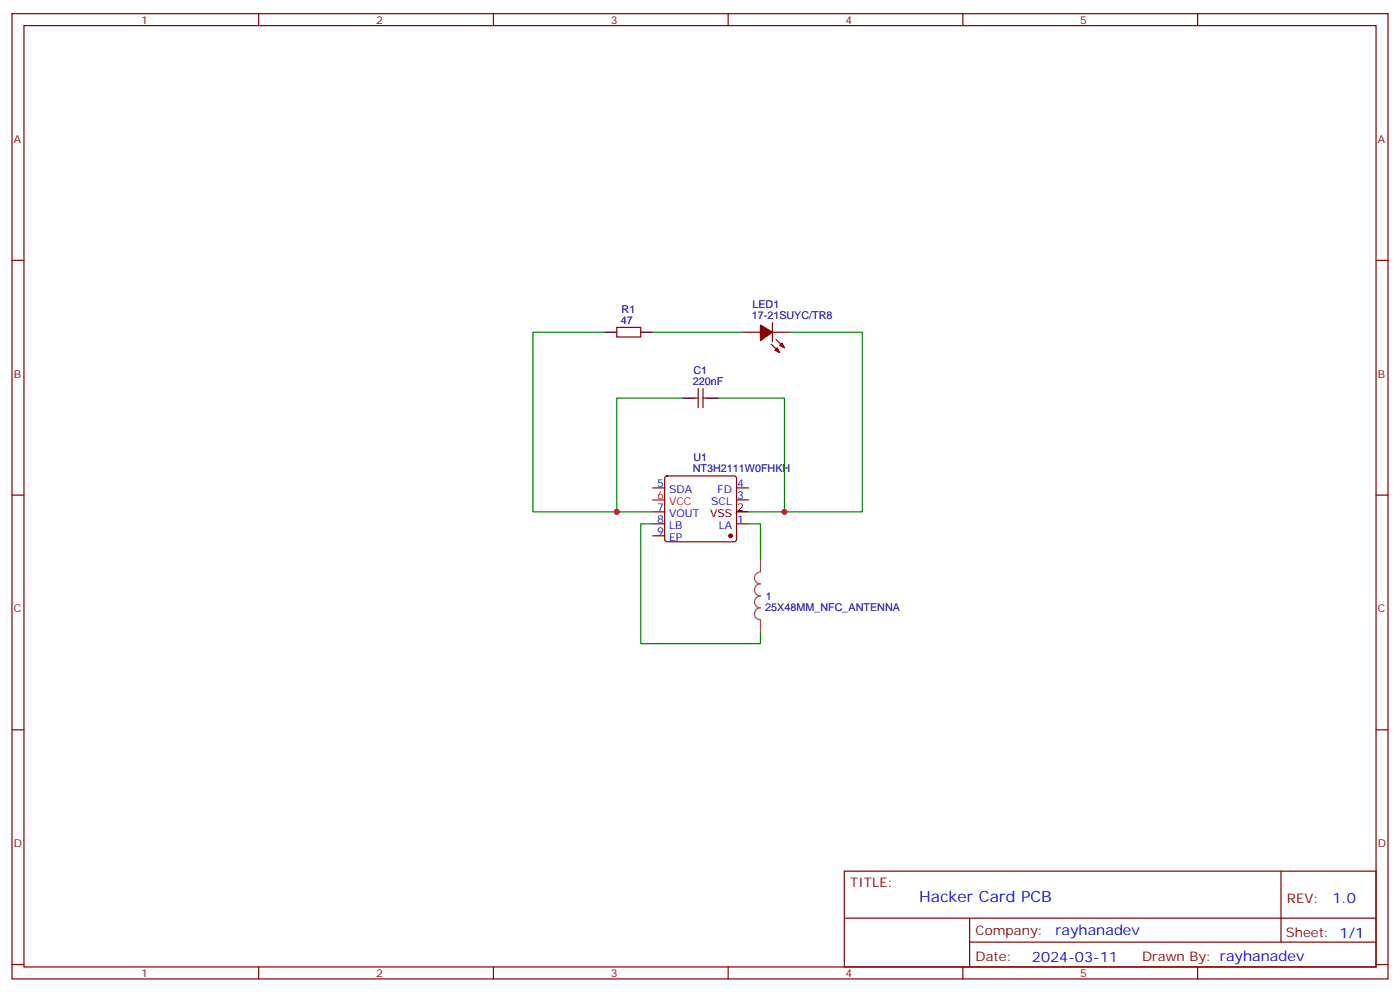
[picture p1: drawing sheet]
<svg xmlns="http://www.w3.org/2000/svg" width="412mm" height="292mm" viewBox="0 0 412 292" stroke-linecap="round" stroke-linejoin="round" font-family="sans-serif">
<g fill="none" stroke="#870000" stroke-width=".35">
<path d="M3.5 4h405.4v284.4h-405.4zM7.1 7.5h398.2v277.3h-398.2zM76.2 4v3.5M145.3 4v3.5M214.5 4v3.5M283.6 4v3.5M352.8 4v3.5M3.5 76.7h3.6M405.3 76.7h3.6M181.7 96.4h7v2.9h-7zM218.7 97.9h5.3M227.5 97.9h5.3"/>
<path d="M227.5 95v5.7M228.6 100l2.5 2.4M204.6 117.3h1.1M205.7 114.4v5.7M207.1 114.4v5.7M207.1 117.3h1M227.2 101.4l2.5 2.5M3.5 145.8h3.6M192.3 157.8h3.5M192.3 154.3h3.5M192.3 150.8h3.5M192.3 143.7h3.5"/>
<path d="M196 140.4l.5-.2h19.8l.5 .2 .2 .5v18l-.3 .5-.4 .2h-19.8l-.5-.2-.2-.5v-18zM217 154.3h3.5M217 143.7h3.5M217 147.2h3.5M405.3 145.8h3.6M3.5 215h3.6M405.3 215h3.6M248.7 256.6h156.6v28.2h-156.6zM377.3 256.6v20.9M248.7 270.5h156.5M285.6 277.5h119.6M285.6 270.5v14.1"/>
<path d="M3.5 284.1h3.6M76.2 284.8v3.6M145.3 284.8v3.6M214.5 284.8v3.6M283.6 284.8v3.6M352.8 284.8v3.6M405.3 284.1h3.6"/>
</g>
<path d="M192.3 147.2h3.5" fill="none" stroke="#f00" stroke-width=".35"/>
<path d="M178.2 97.9h3.5M188.7 97.9h3.6M201.1 117.3h3.5M208.1 117.3h3.6M217 150.8h3.5" fill="none" stroke="#000" stroke-width=".35"/>
<g fill="#870000" stroke="#870000" stroke-width=".35">
<path d="M229.7 101.7l.7-.7 .7 1.4z"/>
<path d="M228.2 103.2l.8-.8 .7 1.5z"/>
<path d="M224 95.7l3.5 2.2-3.5 2.4z"/>
<circle cx="215.2" cy="157.8" r=".53"/>
</g>
<path d="M224 168.5a1.76 1.76 0 0 0-1.8 1.7 1.76 1.76 0 0 0 1.8 1.8 1.76 1.76 0 0 0-1.7 1.8 1.76 1.76 0 0 0 1.7 1.7 1.76 1.76 0 0 0-1.8 1.8 1.76 1.76 0 0 0 1.8 1.8 1.76 1.76 0 0 0-1.8 1.7 1.76 1.76 0 0 0 1.8 1.8v3.5M224 164.9v3.5" fill="none" stroke="#a64a4a" stroke-width=".35"/>
<path d="M178.2 97.9h-21.2v52.9h24.7M192.3 97.9h26.4M232.8 97.9h21.2v52.9h-22.9M201.1 117.3h-19.4v33.5h10.6M211.7 117.3h19.4v33.5h-10.6M192.3 154.3h-3.6v35.3h35.3v-3.5M220.5 154.3h3.5v10.6" fill="none" stroke="#008700" stroke-width=".35"/>
<g fill="#c00">
<circle cx="181.7" cy="150.8" r=".88"/>
<circle cx="231.1" cy="150.8" r=".88"/>
</g>
<text font-size="4.6" fill="#00f" x="270.8" y="265.6">Hacker Card PCB</text>
<g font-size="4.2" fill="#00f">
<text x="392.5" y="265.9">1.0</text>
<text x="310.9" y="275.4">rayhanadev</text>
<text x="304" y="283.2">2024-03-11</text>
</g>
<g font-size="3.9" fill="#800">
<text x="250.5" y="261.2">TITLE:</text>
<text x="379.1" y="265.9">REV:</text>
<text x="287.4" y="275.4">Company:</text>
<text x="378.7" y="276">Sheet: 1/1</text>
<text x="287.4" y="283.1">Date:</text>
<text x="336.4" y="283.2">Drawn By: rayhanadev</text>
</g>
<g font-size="3.2" fill="#800">
<text x="41.6" y="7">1</text>
<text x="110.8" y="7">2</text>
<text x="179.9" y="7">3</text>
<text x="249.1" y="7">4</text>
<text x="318.2" y="7">5</text>
<text x="4.1" y="42.1">A</text>
<text x="405.9" y="42.1">A</text>
<text x="4.1" y="111.3">B</text>
<text x="405.9" y="111.3">B</text>
<text x="4.1" y="180.4">C</text>
<text x="405.9" y="180.4">C</text>
<text x="4.1" y="249.6">D</text>
<text x="405.9" y="249.6">D</text>
<text x="41.6" y="287.8">1</text>
<text x="110.8" y="287.8">2</text>
<text x="179.9" y="287.8">3</text>
<text x="249.1" y="287.8">4</text>
<text x="318.2" y="287.8">5</text>
</g>
<g font-size="3.2" fill="#000080">
<text x="182.9" y="95.4">47</text>
<text x="183.1" y="92.1">R1</text>
<text x="221.5" y="94">17-21SUYC/TR8</text>
<text x="221.7" y="90.7">LED1</text>
<text x="204.1" y="113.4">220nF</text>
<text x="204.3" y="110.1">C1</text>
<text x="204.3" y="135.8">U1</text>
<text x="204.1" y="139.1">NT3H2111W0FHKH</text>
<text x="225.4" y="179.9">25X48MM_NFC_ANTENNA</text>
<text x="225.6" y="176.6">1</text>
</g>
<g font-size="3.2" fill="#00f">
<text x="193.6" y="143.4">5</text>
<text x="217.1" y="143.4">4</text>
<text x="197.1" y="145.1">SDA</text>
<text x="209.5" y="148.7">SCL</text>
<text x="211.4" y="145.1">FD</text>
<text x="217.1" y="146.9">3</text>
<text x="193.6" y="154">8</text>
<text x="193.6" y="150.4">7</text>
<text x="197.1" y="155.7">LB</text>
<text x="197.1" y="152.2">VOUT</text>
<text x="211.7" y="155.7">LA</text>
<text x="217.1" y="154">1</text>
<text x="193.6" y="157.5">9</text>
<text x="197.1" y="159.2">EP</text>
</g>
<g font-size="3.2" fill="#f00">
<text x="193.6" y="146.9">6</text>
<text x="197.1" y="148.7">VCC</text>
</g>
<g font-size="3.2">
<text x="209.1" y="152.2">VSS</text>
<text x="217.1" y="150.4">2</text>
</g>
</svg>
